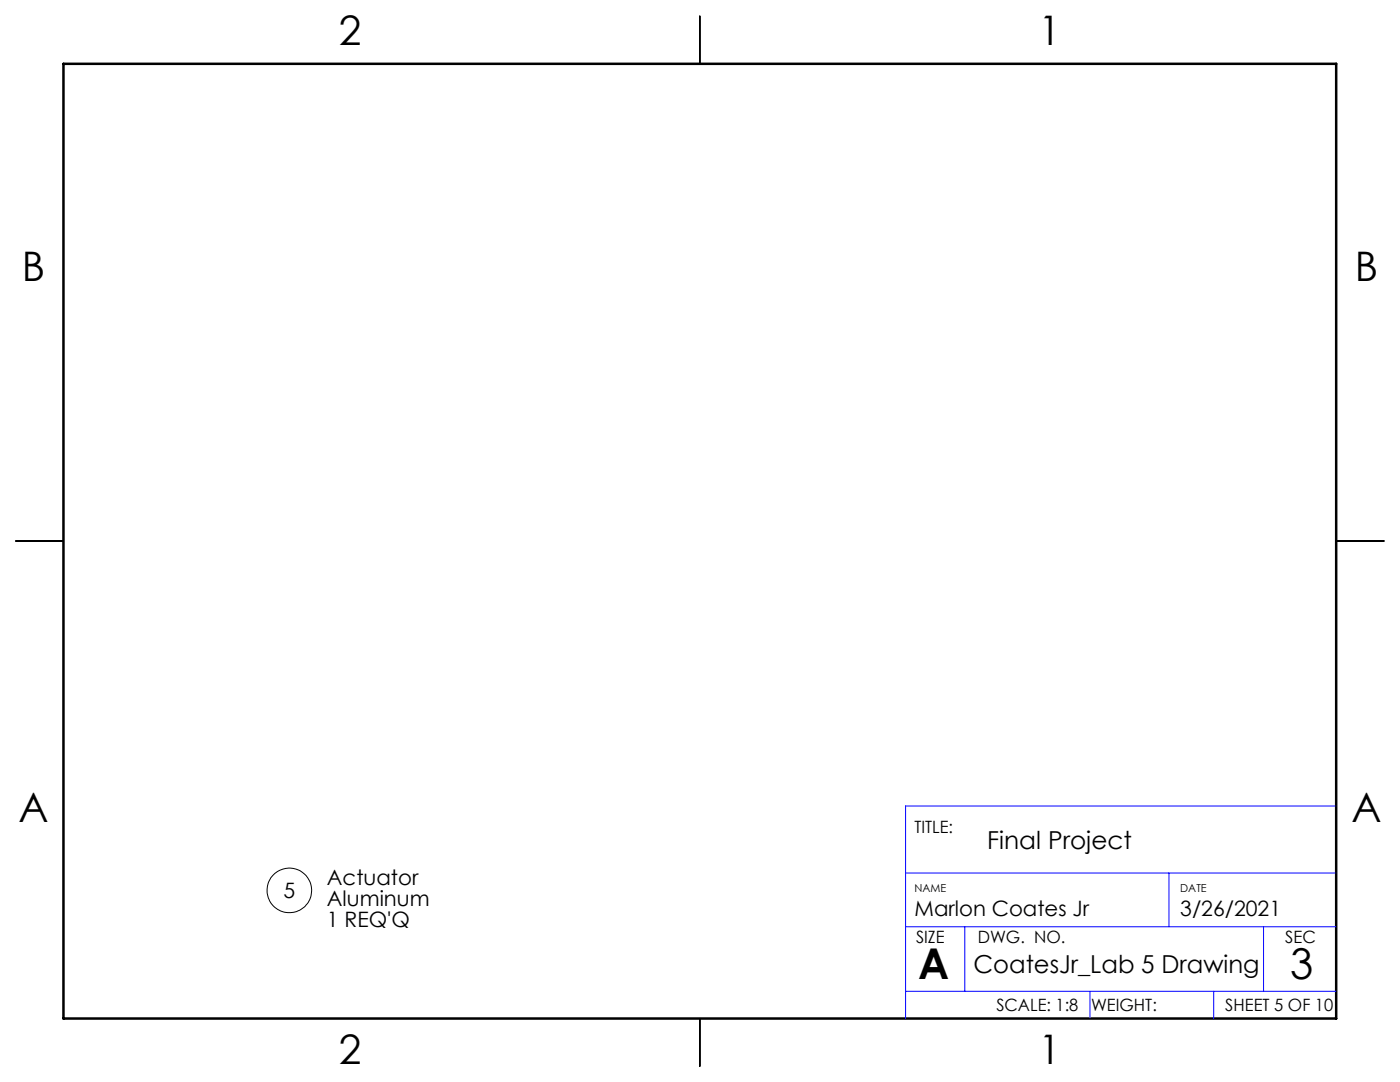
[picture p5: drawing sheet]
<svg xmlns="http://www.w3.org/2000/svg" width="279mm" height="216mm" viewBox="0 0 279 216" stroke-linecap="round" stroke-linejoin="round" font-family="sans-serif">
<circle cx="57.8" cy="177.7" r="4.5" fill="none" stroke="#000" stroke-width=".2"/>
<path d="M139.7 3.2v9.5M3.1 107.9h9.6M266.7 107.9h9.5M139.7 203.2v9.6" fill="none" stroke="#000" stroke-width=".25"/>
<path d="M12.7 12.7h254v190.5h-254z" fill="none" stroke="#000" stroke-width=".5"/>
<path d="M180.7 174.2h86M233.3 174.2v10.7M266.7 160.8h-86v42.4M180.7 197.8h86M180.7 184.9h86M192.5 184.9v12.9M217.5 197.8v5.4M242.2 197.8v5.4M252.2 184.9v12.9" fill="none" stroke="#00f" stroke-width=".2"/>
<g font-size="8.5">
<text x="183.3" y="195.4">A</text>
<text x="257.5" y="195.4">3</text>
</g>
<g font-size="8.1">
<text x="67.6" y="8.9">2</text>
<text x="207.3" y="8.9">1</text>
<text x="4.4" y="56.2">B</text>
<text x="270.4" y="56.2">B</text>
<text x="3.7" y="164.1">A</text>
<text x="269.7" y="164.1">A</text>
<text x="67.6" y="212.4">2</text>
<text x="207.3" y="212.4">1</text>
</g>
<g font-size="4.9">
<text x="197" y="169.4">Final Project</text>
<text x="194.3" y="194.1">CoatesJr_Lab 5 Drawing</text>
</g>
<g font-size="4.2">
<text x="56.6" y="179.2">5</text>
<text x="65.3" y="176.6">Actuator</text>
<text x="65.3" y="180.8">Aluminum</text>
<text x="65.3" y="184.9">1 REQ'Q</text>
<text x="182.5" y="182.8">Marlon Coates Jr</text>
<text x="235.5" y="182.8">3/26/2021</text>
</g>
<g font-size="3.4">
<text x="182.5" y="166.2">TITLE:</text>
<text x="182.8" y="188.1">SIZE</text>
<text x="195.1" y="188.1">DWG. NO.</text>
<text x="256.5" y="188.2">SEC</text>
<text x="198.8" y="201.7">SCALE: 1:8</text>
<text x="217.7" y="201.8">WEIGHT:</text>
<text x="244.5" y="201.7">SHEET 5 OF 10</text>
</g>
<g font-size="2.2">
<text x="182.5" y="177.9">NAME</text>
<text x="235.5" y="177.9">DATE</text>
</g>
</svg>
